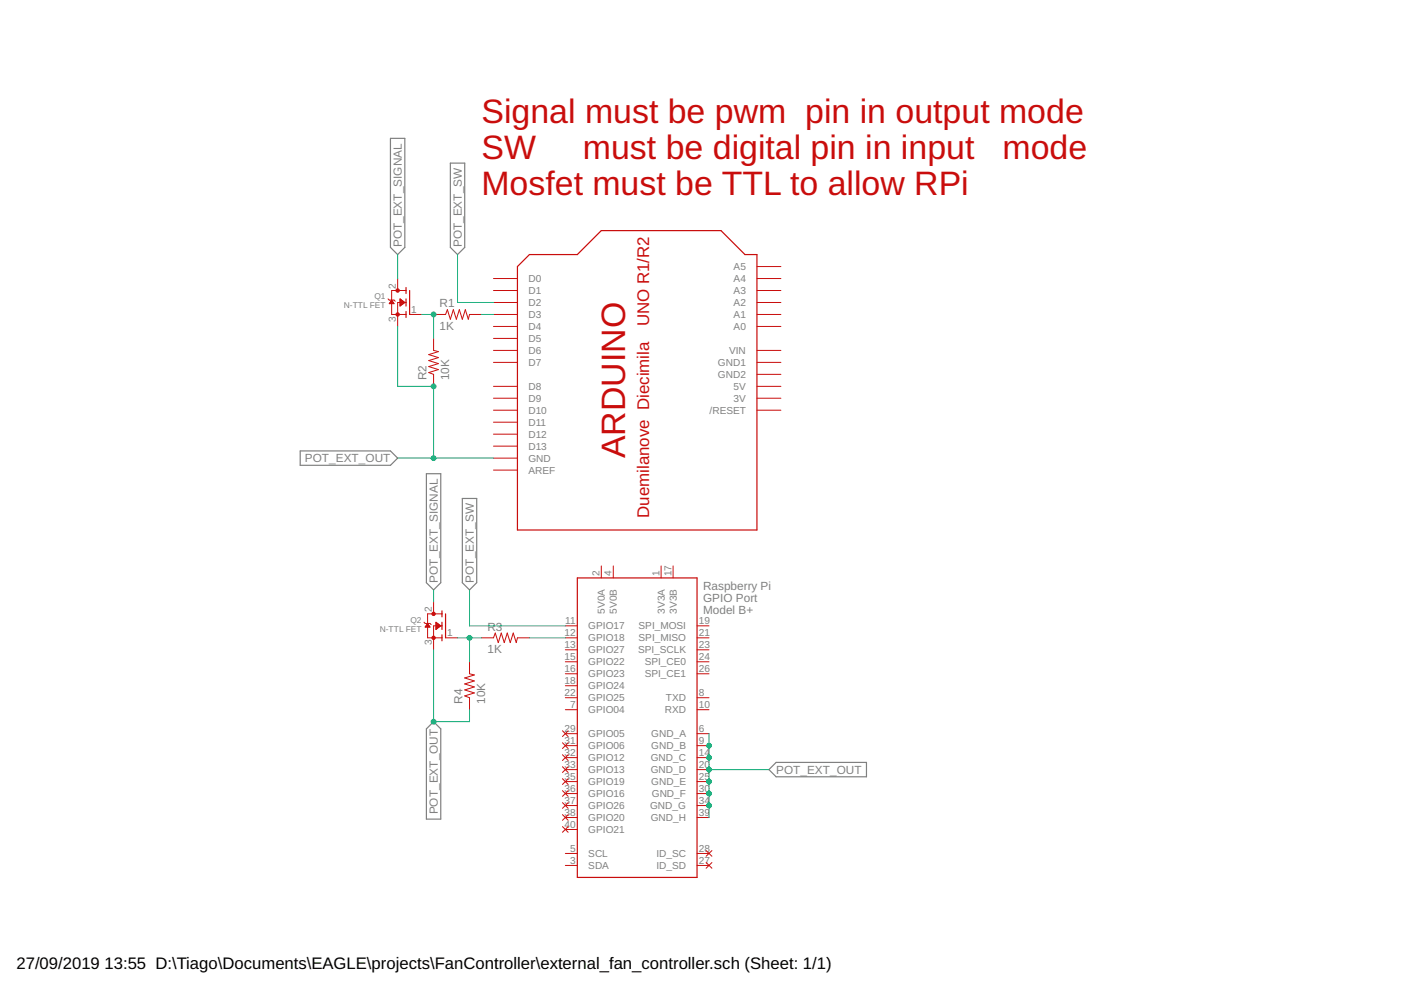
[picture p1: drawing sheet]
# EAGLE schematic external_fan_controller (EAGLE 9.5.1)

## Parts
Q1  N-TTL FET  MOSFET-NGDS_TO220V  [TO220V]
Q2  N-TTL FET  MOSFET-NGDS_TO220V  [TO220V]
R1  1K  R-US_0204/5  [0204/5]
R2  10K  R-US_0204/5  [0204/5]
R3  1K  R-US_0204/5  [0204/5]
R4  10K  R-US_0204/5  [0204/5]
U$1  ARDUINOUNO  [ARDUINO]
X1  RASPI_BOARD_B+#_HD  [RASPI_BOARD_B+HAT_DF]

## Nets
N$1: Q1.1(G) R1.1 R2.2
N$2: R1.2 U$1.D3
N$3: R3.2 X1.12(GPIO18)
N$4: Q2.1(G) R3.1 R4.2
POT_EXT_OUT: Q1.3(S) Q2.3(S) R2.1 R4.1 U$1.GND X1.6(GND_A) X1.9(GND_B) X1.14(GND_C) X1.20(GND_D) X1.25(GND_E) X1.30(GND_F) X1.34(GND_G) X1.39(GND_H)
POT_EXT_SIGNAL: Q1.2(D) Q2.2(D)
POT_EXT_SW: U$1.D2 X1.11(GPIO17)
Unconnected: U$1.A0 U$1.A1 U$1.A2 U$1.A3 U$1.A4 U$1.A5 U$1.AREF U$1.D0 U$1.D1 U$1.D4 U$1.D5 U$1.D6 U$1.D7 U$1.D8 U$1.D9 U$1.D10 U$1.D11 U$1.D12 U$1.D13 U$1.RESET(/RESET) X1.3(SDA) X1.5(SCL) X1.7(GPIO04) X1.8(TXD) X1.10(RXD) X1.13(GPIO27) X1.15(GPIO22) X1.16(GPIO23) X1.18(GPIO24) X1.19(SPI_MOSI) X1.21(SPI_MISO) X1.22(GPIO25) X1.23(SPI_SCLK) X1.24(SPI_CE0) X1.26(SPI_CE1) X1.27(ID_SD) X1.28(ID_SC) X1.29(GPIO05) X1.31(GPIO06) X1.32(GPIO12) X1.33(GPIO13) X1.35(GPIO19) X1.36(GPIO16) X1.37(GPIO26) X1.38(GPIO20) X1.40(GPIO21)

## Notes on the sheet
- Signal must be pwm  pin in output mode
  SW     must be digital pin in input   mode
  Mosfet must be TTL to allow RPi

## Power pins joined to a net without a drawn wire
3V: U$1.3V
3V3A: X1.1(3V3A)
3V3B: X1.17(3V3B)
5V: U$1.5V
5V0A: X1.2(5V0A)
5V0B: X1.4(5V0B)
GND1: U$1.GND1
GND2: U$1.GND2
VIN: U$1.VIN
